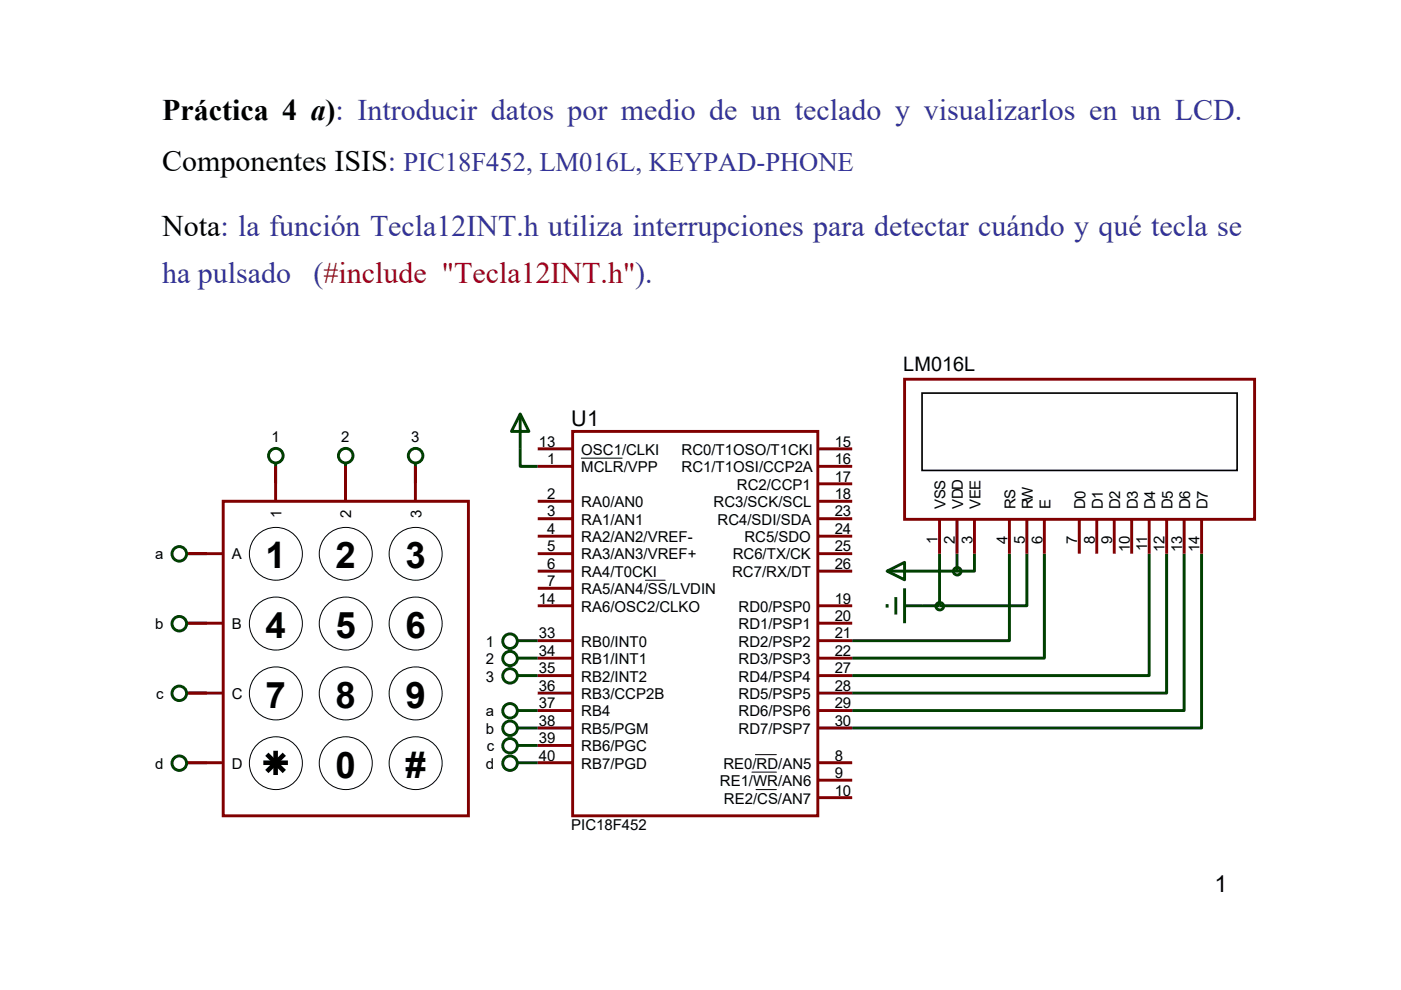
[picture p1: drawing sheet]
<svg xmlns="http://www.w3.org/2000/svg" width="297mm" height="210mm" viewBox="0 0 297 210" stroke-linecap="round" stroke-linejoin="round" font-family="sans-serif">
<g fill="none" stroke="#004000" stroke-width=".62" stroke-linecap="butt">
<path d="M58.4 98.1v4.4M73.3 98.1v4.4M88.1 98.1v4.4M110.3 87.8v11.1h3.7M39.4 117.4h4.5M199.2 117.4v11.1M202.9 117.4v3.7M206.6 117.4v3.7h-3.7M214 117.4v18.5h-33.3M217.7 117.4v11.1h-18.5M221.4 117.4v22.2h-40.7M243.6 117.4v25.9h-62.9"/>
<path d="M247.4 117.4v29.6h-66.7M251.1 117.4v33.3h-70.4M254.8 117.4v37h-74.1M39.4 132.2h4.5M109.5 135.9h4.5M109.5 139.6h4.5M188.1 121.1h14.8M188.1 128.1v.8M189.9 126.6v3.7M191.8 128.5h7.4M191.8 124.8v7.4M39.4 147h4.5"/>
<path d="M109.5 158.1h4.5M109.5 154.4h4.5M109.5 150.7h4.5M109.5 143.3h4.5M39.4 161.8h4.5M109.5 161.8h4.5"/>
</g>
<path d="M121.4 91.5h52v81.5h-52zM191.8 80.4h74.2v29.8h-74.2zM47.3 106.3h52v66.7h-52z" fill="none" stroke="#800000" stroke-width=".62"/>
<path d="M195.5 83.4h66.8v16.4h-66.8z" fill="none" stroke="#000" stroke-width=".35"/>
<g fill="none" stroke="#800000" stroke-width=".62" stroke-linecap="butt">
<path d="M58.4 98.9v7.4M73.3 98.9v7.4M88.1 98.9v7.4M114 98.9h7.4M114 95.2h7.4M173.3 98.9h7.4M173.3 95.2h7.4M39.9 117.4h7.4M114 106.3h7.4M114 110h7.4M114 113.7h7.4M114 117.4h7.4"/>
<path d="M173.3 106.3h7.4M173.3 110h7.4M173.3 113.7h7.4M173.3 117.4h7.4M173.3 102.6h7.4M199.2 110v7.4M202.9 110v7.4M206.6 110v7.4M214 110v7.4M217.7 110v7.4M221.4 110v7.4M228.8 110v7.4"/>
<path d="M232.5 110v7.4M236.2 110v7.4M239.9 110v7.4M243.6 110v7.4M247.4 110v7.4M251.1 110v7.4M254.8 110v7.4M39.9 132.2h7.4M114 121.1h7.4M114 124.8h7.4M114 128.5h7.4M114 135.9h7.4"/>
<path d="M114 139.6h7.4M173.3 121.1h7.4M173.3 128.5h7.4M173.3 132.2h7.4M173.3 135.9h7.4M173.3 139.6h7.4M39.9 147h7.4M114 143.3h7.4M114 147h7.4M114 150.7h7.4M114 154.4h7.4M114 158.1h7.4"/>
<path d="M173.3 143.3h7.4M173.3 147h7.4M173.3 150.7h7.4M173.3 154.4h7.4M39.9 161.8h7.4M114 161.8h7.4M173.3 161.8h7.4M173.3 165.5h7.4M173.3 169.2h7.4"/>
</g>
<g fill="none" stroke="#004000" stroke-width=".62">
<path d="M110.3 87.8l1.8 3.7h-3.7zM188.1 121.1l3.7-1.8v3.7z"/>
<circle cx="58.5" cy="96.6" r="1.55"/>
<circle cx="73.3" cy="96.6" r="1.55"/>
<circle cx="88.1" cy="96.6" r="1.55"/>
<circle cx="38" cy="117.5" r="1.54"/>
<circle cx="38" cy="132.3" r="1.54"/>
<circle cx="108.1" cy="139.7" r="1.53"/>
<circle cx="108.1" cy="136" r="1.54"/>
<circle cx="199.2" cy="128.6" r=".8"/>
<circle cx="202.9" cy="121.2" r=".8"/>
<circle cx="38" cy="147.1" r="1.54"/>
<circle cx="108.1" cy="150.8" r="1.54"/>
<circle cx="108.1" cy="158.2" r="1.54"/>
<circle cx="108.1" cy="143.4" r="1.54"/>
<circle cx="108.1" cy="154.5" r="1.54"/>
<circle cx="38" cy="161.9" r="1.54"/>
<circle cx="108.1" cy="161.9" r="1.54"/>
</g>
<g fill="none" stroke="#000" stroke-width=".21">
<path d="M123.3 97.2h8.6M136.8 123.1h4.2M159.4 163.8h5.2M160.2 160.1h4.4M160.3 167.5h4.3"/>
<circle cx="58.5" cy="117.5" r="5.6"/>
<circle cx="73.3" cy="117.5" r="5.6"/>
<circle cx="88.1" cy="117.5" r="5.6"/>
<circle cx="58.5" cy="132.3" r="5.6"/>
<circle cx="73.3" cy="132.3" r="5.6"/>
<circle cx="88.1" cy="132.3" r="5.6"/>
<circle cx="58.5" cy="147.1" r="5.6"/>
<circle cx="73.3" cy="147.1" r="5.6"/>
<circle cx="88.1" cy="147.1" r="5.6"/>
<circle cx="58.5" cy="161.9" r="5.6"/>
<circle cx="73.3" cy="161.9" r="5.6"/>
<circle cx="88.1" cy="161.9" r="5.6"/>
</g>
<path d="M56.6 160l3.7 3.6M58.4 159.2v5.2M60.3 160l-3.7 3.6M55.8 161.8h5.2" fill="none" stroke="#000" stroke-width=".97" stroke-linecap="butt"/>
<g font-size="7.8">
<text x="56.3" y="120.5">1</text>
<text x="71.1" y="120.5">2</text>
<text x="86" y="120.5">3</text>
<text x="56.3" y="135.3">4</text>
<text x="71.1" y="135.3">5</text>
<text x="86" y="135.3">6</text>
<text x="56.3" y="150.2">7</text>
<text x="71.1" y="150.2">8</text>
<text x="86" y="150.2">9</text>
<text x="71.1" y="164.9">0</text>
<text x="86" y="164.9">#</text>
</g>
<g font-size="6.3">
<text x="34.4" y="25.5">Práctica 4 a): Introducir datos por medio de un teclado y visualizarlos en un LCD.</text>
<text x="34.4" y="36.2">Componentes ISIS:</text>
<text x="34.4" y="50.1">Nota: la función Tecla12INT.h utiliza interrupciones para detectar cuándo y qué tecla se</text>
</g>
<g font-size="6.3" fill="#33339a">
<text x="34.4" y="60">ha pulsado</text>
<text x="66.5" y="60">(#include &quot;Tecla12INT.h&quot;).</text>
</g>
<text font-size="5.7" fill="#33339a" x="85.6" y="36.2">PIC18F452, LM016L, KEYPAD-PHONE</text>
<text font-size="4.9" x="257.5" y="189.2">1</text>
<text font-size="4.6" x="121.1" y="90.4">U1</text>
<text font-size="4.2" x="191.5" y="78.8">LM016L</text>
<g font-size="3.2">
<text x="57.5" y="93.7">1</text>
<text x="72.4" y="93.7">2</text>
<text x="87.2" y="93.7">3</text>
<text x="114.3" y="94.7">13</text>
<text x="177" y="94.7">15</text>
<text x="116" y="98.4">1</text>
<text x="123.3" y="100.2">MCLR/VPP</text>
<text x="123.3" y="96.5">OSC1/CLKI</text>
<text x="144.5" y="96.5">RC0/T1OSO/T1CKI</text>
<text x="144.5" y="100.2">RC1/T1OSI/CCP2A</text>
<text x="177" y="98.4">16</text>
<text x="116" y="105.8">2</text>
<text x="123.3" y="107.5">RA0/AN0</text>
<text x="151.3" y="107.5">RC3/SCK/SCL</text>
<text x="156.2" y="103.8">RC2/CCP1</text>
<text x="177" y="102.1">17</text>
<text x="177" y="105.8">18</text>
<text x="59.7" y="109.9" transform="rotate(-90 59.7 109.9)">1</text>
<text x="74.5" y="109.8" transform="rotate(-90 74.5 109.8)">2</text>
<text x="89.3" y="109.8" transform="rotate(-90 89.3 109.8)">3</text>
<text x="116" y="109.5">3</text>
<text x="116" y="113.2">4</text>
<text x="123.3" y="111.3">RA1/AN1</text>
<text x="152.1" y="111.3">RC4/SDI/SDA</text>
<text x="177" y="109.5">23</text>
<text x="177" y="113.2">24</text>
<text x="200.5" y="108" transform="rotate(-90 200.5 108)">VSS</text>
<text x="204.2" y="108" transform="rotate(-90 204.2 108)">VDD</text>
<text x="207.9" y="108" transform="rotate(-90 207.9 108)">VEE</text>
<text x="215.3" y="108" transform="rotate(-90 215.3 108)">RS</text>
<text x="219" y="108" transform="rotate(-90 219 108)">RW</text>
<text x="222.7" y="108" transform="rotate(-90 222.7 108)">E</text>
<text x="230.1" y="108" transform="rotate(-90 230.1 108)">D0</text>
<text x="233.8" y="108" transform="rotate(-90 233.8 108)">D1</text>
<text x="237.5" y="108" transform="rotate(-90 237.5 108)">D2</text>
<text x="241.2" y="108" transform="rotate(-90 241.2 108)">D3</text>
<text x="244.9" y="108" transform="rotate(-90 244.9 108)">D4</text>
<text x="248.6" y="108" transform="rotate(-90 248.6 108)">D5</text>
<text x="252.3" y="108" transform="rotate(-90 252.3 108)">D6</text>
<text x="256" y="108" transform="rotate(-90 256 108)">D7</text>
<text x="32.9" y="118.7">a</text>
<text x="49.2" y="118.7">A</text>
<text x="116" y="116.9">5</text>
<text x="123.3" y="115">RA2/AN2/VREF-</text>
<text x="123.3" y="118.7">RA3/AN3/VREF+</text>
<text x="155.4" y="118.7">RC6/TX/CK</text>
<text x="157.8" y="115">RC5/SDO</text>
<text x="177" y="116.9">25</text>
<text x="198.8" y="115.3" transform="rotate(-90 198.8 115.3)">1</text>
<text x="202.5" y="115.3" transform="rotate(-90 202.5 115.3)">2</text>
<text x="206.2" y="115.3" transform="rotate(-90 206.2 115.3)">3</text>
<text x="213.6" y="115.3" transform="rotate(-90 213.6 115.3)">4</text>
<text x="217.3" y="115.3" transform="rotate(-90 217.3 115.3)">5</text>
<text x="221" y="115.3" transform="rotate(-90 221 115.3)">6</text>
<text x="228.4" y="115.3" transform="rotate(-90 228.4 115.3)">7</text>
<text x="232.1" y="115.3" transform="rotate(-90 232.1 115.3)">8</text>
<text x="235.8" y="115.3" transform="rotate(-90 235.8 115.3)">9</text>
<text x="239.5" y="117" transform="rotate(-90 239.5 117)">10</text>
<text x="243.2" y="116.8" transform="rotate(-90 243.2 116.8)">11</text>
<text x="246.9" y="117" transform="rotate(-90 246.9 117)">12</text>
<text x="250.6" y="117" transform="rotate(-90 250.6 117)">13</text>
<text x="254.3" y="117" transform="rotate(-90 254.3 117)">14</text>
<text x="116" y="120.6">6</text>
<text x="116" y="124.4">7</text>
<text x="123.3" y="122.4">RA4/T0CKI</text>
<text x="155.2" y="122.4">RC7/RX/DT</text>
<text x="177" y="120.6">26</text>
<text x="114.3" y="128.1">14</text>
<text x="123.3" y="126.1">RA5/AN4/SS/LVDIN</text>
<text x="123.3" y="129.8">RA6/OSC2/CLKO</text>
<text x="156.6" y="129.8">RD0/PSP0</text>
<text x="177" y="128.1">19</text>
<text x="177" y="131.7">20</text>
<text x="32.9" y="133.5">b</text>
<text x="49.2" y="133.5">B</text>
<text x="103" y="137.2">1</text>
<text x="114.3" y="135.4">33</text>
<text x="123.3" y="137.2">RB0/INT0</text>
<text x="156.6" y="133.5">RD1/PSP1</text>
<text x="156.6" y="137.2">RD2/PSP2</text>
<text x="177" y="135.4">21</text>
<text x="103" y="140.8">2</text>
<text x="114.3" y="139.1">34</text>
<text x="114.3" y="142.8">35</text>
<text x="123.3" y="140.8">RB1/INT1</text>
<text x="156.6" y="140.8">RD3/PSP3</text>
<text x="177" y="139.1">22</text>
<text x="177" y="142.8">27</text>
<text x="33.1" y="148.3">c</text>
<text x="49.2" y="148.3">C</text>
<text x="103" y="144.5">3</text>
<text x="114.3" y="146.5">36</text>
<text x="123.3" y="144.5">RB2/INT2</text>
<text x="123.3" y="148.3">RB3/CCP2B</text>
<text x="156.6" y="144.5">RD4/PSP4</text>
<text x="156.6" y="148.3">RD5/PSP5</text>
<text x="177" y="146.5">28</text>
<text x="103" y="155.7">b</text>
<text x="103" y="152">a</text>
<text x="114.3" y="150.2">37</text>
<text x="114.3" y="153.9">38</text>
<text x="123.3" y="152">RB4</text>
<text x="123.3" y="155.7">RB5/PGM</text>
<text x="156.6" y="152">RD6/PSP6</text>
<text x="156.6" y="155.7">RD7/PSP7</text>
<text x="177" y="150.2">29</text>
<text x="177" y="153.9">30</text>
<text x="103.2" y="159.4">c</text>
<text x="114.3" y="157.6">39</text>
<text x="114.3" y="161.4">40</text>
<text x="123.3" y="159.4">RB6/PGC</text>
<text x="177" y="161.4">8</text>
<text x="32.9" y="163.1">d</text>
<text x="49.2" y="163.1">D</text>
<text x="103" y="163.1">d</text>
<text x="123.3" y="163.1">RB7/PGD</text>
<text x="152.6" y="166.8">RE1/WR/AN6</text>
<text x="153.4" y="163.1">RE0/RD/AN5</text>
<text x="177" y="165.1">9</text>
<text x="153.5" y="170.5">RE2/CS/AN7</text>
<text x="177" y="168.8">10</text>
<text x="121.1" y="176.1">PIC18F452</text>
</g>
</svg>
